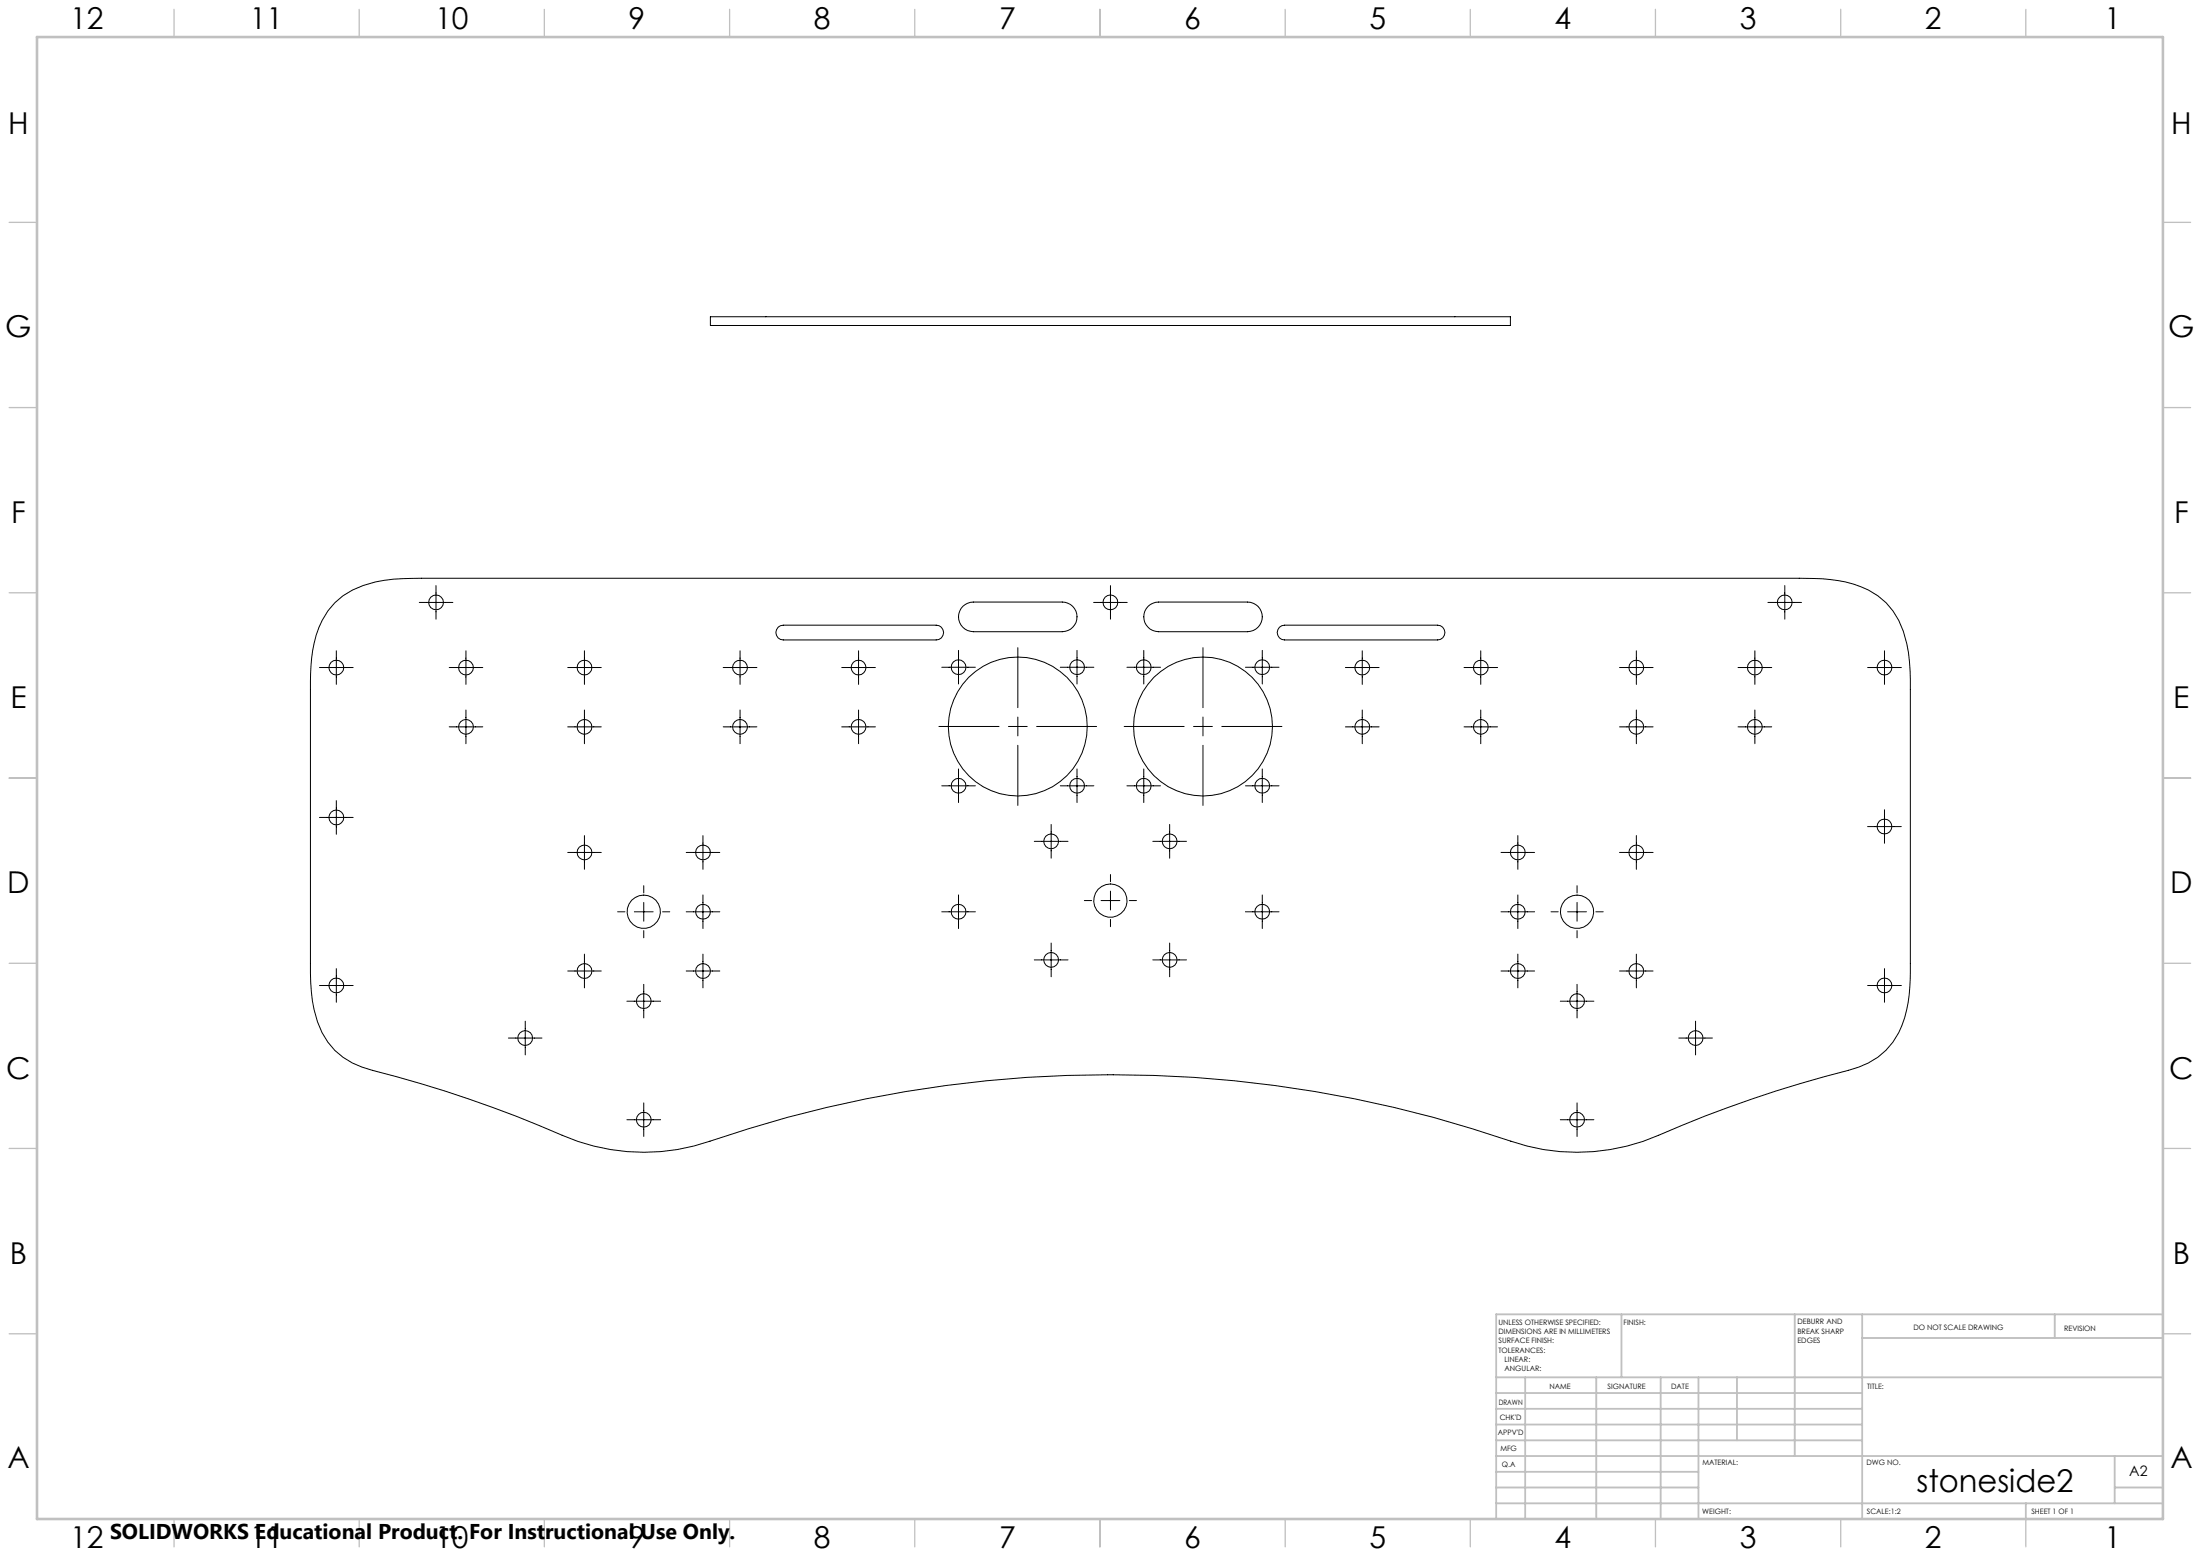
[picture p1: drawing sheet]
<svg xmlns="http://www.w3.org/2000/svg" width="594mm" height="420mm" viewBox="0 0 594 420" stroke-linecap="round" stroke-linejoin="round" font-family="sans-serif">
<g fill="none" stroke="#000" stroke-width=".27">
<path d="M191.8 85.5h216v2.4h-216zM117.7 158.1v9M299.8 158.1v9M481.9 158.1v9M90.4 162.7a25.6 25.6 0 0 1 15.8-6.4l7.6-.2h372a44.2 44.2 0 0 1 16.7 2.3 19.2 19.2 0 0 1 12.3 15.3 52.8 52.8 0 0 1 1 12.4v74a43.3 43.3 0 0 1-2.3 16.7 19.3 19.3 0 0 1-14.4 12.1 332.7 332.7 0 0 0-51.3 17.5 54.9 54.9 0 0 1-39.9 1.6 335 335 0 0 0-216.2 0 55 55 0 0 1-39.9-1.6 332.7 332.7 0 0 0-51.3-17.5 19.7 19.7 0 0 1-15.7-16.4 52.8 52.8 0 0 1-1-12.4v-74a43.6 43.6 0 0 1 2.3-16.7l2.4-4.5zM90.8 175.7v9M113.2 162.6h9.1M125.8 175.7v9M157.8 175.7v9M199.8 175.7v9M210.1 169.3l.6-.4 .8-.1h41.3a1.99 1.99 0 0 1 2 1.9 1.99 1.99 0 0 1-2 2h-41.3a2.01 2.01 0 0 1-1.8-1.2 2.01 2.01 0 0 1 .4-2.2zM231.8 175.7v9"/>
<path d="M258.8 175.6v9M260 163.7a4.2 4.2 0 0 1 2.8-1.2h24a4 4 0 0 1 4 4 4 4 0 0 1-4 4h-24a4 4 0 0 1-3.7-2.5 4 4 0 0 1 .9-4.3zM274.8 174.8v16.2M290.8 175.6v9M295.3 162.6h9M308.8 175.6v9M310 163.7a4.2 4.2 0 0 1 2.8-1.2h24a4 4 0 0 1 4 4 4 4 0 0 1-4 4h-24a4 4 0 0 1-3.7-2.5 4 4 0 0 1 .9-4.3zM324.8 174.8v16.2M340.8 175.6v9M345.4 169.3l.7-.4 .8-.1h41.2a1.99 1.99 0 0 1 2 1.9 1.99 1.99 0 0 1-2 2h-41.2a2.01 2.01 0 0 1-1.9-1.2 2.01 2.01 0 0 1 .4-2.2zM367.8 175.7v9M399.8 175.7v9"/>
<path d="M441.8 175.7v9M473.8 175.7v9M477.3 162.6h9.1M508.8 175.7v9M86.3 180.2h9.1M121.3 180.2h9.1M121.3 196.2h9.1M125.8 191.6v9.1M153.3 180.2h9M153.3 196.2h9M157.8 191.6v9.1M195.3 180.2h9.1"/>
<path d="M195.3 196.2h9.1M199.8 191.6v9.1M227.3 180.2h9.1M227.3 196.2h9.1M231.8 191.6v9.1M253.5 196.1h16.2M254.3 180.1h9M272.3 196.1h5.1M274.8 193.6v5M279.9 196.1h16.2M286.3 180.1h9M303.5 196.1h16.2"/>
<path d="M304.3 180.1h9M322.3 196.1h5M324.8 193.6v5M329.9 196.1h16.2M336.3 180.1h9M363.3 180.2h9.1M363.3 196.2h9.1M367.8 191.6v9.1M395.3 180.2h9.1M395.3 196.2h9.1M399.8 191.6v9.1M437.3 180.2h9"/>
<path d="M437.3 196.2h9M441.8 191.6v9.1M469.3 180.2h9.1M469.3 196.2h9.1M473.8 191.6v9.1M504.3 180.2h9.1M90.8 216.1v9.1M254.3 212.1h9M258.8 207.6v9M274.8 201.2v16.2M286.3 212.1h9M290.8 207.6v9"/>
<path d="M304.3 212.1h9M308.8 207.6v9M324.8 201.2v16.2M336.3 212.1h9M340.8 207.6v9M508.8 218.6v9M86.3 220.6h9.1M153.3 230.1h9M157.8 225.5v9.2M173.8 239.1v1.9M185.3 230.1h9M189.8 225.5v9.2"/>
<path d="M279.3 227.1h9.1M283.8 222.5v9.2M299.8 236.1v1.9M311.3 227.1h9.1M315.8 222.5v9.2M405.3 230.1h9M409.8 225.5v9.2M425.8 239.1v1.9M437.3 230.1h9M441.8 225.5v9.2M504.3 223.1h9.1M157.8 257.5v9.1"/>
<path d="M166.8 246.1h1.9M171.3 246.1h5.1M173.8 243.6v5.1M173.8 251.2v1.9M178.9 246.1h1.9M185.3 246.1h9M189.8 241.6v9M189.8 257.5v9.1M254.3 246.1h9M258.8 241.6v9M279.3 259.1h9.1M283.8 254.5v9.1"/>
<path d="M292.8 243.1h1.9M297.3 243.1h5.1M299.8 240.5v5.1M299.8 248.2v1.9M304.9 243.1h1.9M311.3 259.1h9.1M315.8 254.5v9.1M336.3 246.1h9M340.8 241.6v9M405.3 246.1h9M409.8 241.6v9M409.8 257.5v9.1"/>
<path d="M418.8 246.1h1.9M423.3 246.1h5M425.8 243.6v5.1M425.8 251.2v1.9M430.9 246.1h2M441.8 257.5v9.1M86.3 266h9.1M90.8 261.5v9M141.8 275.6v9.1M153.3 262.1h9M169.3 270.2h9.1M173.8 265.7v9.1"/>
<path d="M185.3 262.1h9M405.3 262.1h9M421.3 270.2h9.1M425.8 265.7v9.1M437.3 262.1h9M457.8 275.6v9.1M504.3 266h9.1M508.8 261.5v9M137.3 280.2h9M173.8 297.7v9.1M425.8 297.7v9.1M453.3 280.2h9.1"/>
<path d="M169.3 302.2h9.1M421.3 302.2h9.1"/>
<circle cx="117.7" cy="162.6" r="2.01"/>
<circle cx="299.8" cy="162.6" r="2.01"/>
<circle cx="481.9" cy="162.6" r="2"/>
<circle cx="90.8" cy="180.2" r="2"/>
<circle cx="125.8" cy="196.2" r="2.01"/>
<circle cx="125.8" cy="180.2" r="2"/>
<circle cx="157.8" cy="196.2" r="2.01"/>
<circle cx="157.8" cy="180.2" r="2"/>
<circle cx="199.8" cy="196.2" r="2"/>
<circle cx="199.8" cy="180.2" r="1.99"/>
<circle cx="231.8" cy="196.2" r="2"/>
<circle cx="231.8" cy="180.2" r="1.99"/>
<circle cx="258.8" cy="180.1" r="2.01"/>
<circle cx="274.8" cy="196.1" r="18.7"/>
<circle cx="290.8" cy="180.1" r="2.01"/>
<circle cx="308.8" cy="180.1" r="2"/>
<circle cx="324.8" cy="196.1" r="18.7"/>
<circle cx="340.8" cy="180.1" r="2"/>
<circle cx="367.8" cy="196.2" r="2.01"/>
<circle cx="367.8" cy="180.2" r="2"/>
<circle cx="399.8" cy="196.2" r="2.01"/>
<circle cx="399.8" cy="180.2" r="2"/>
<circle cx="441.8" cy="196.2" r="2"/>
<circle cx="441.8" cy="180.2" r="1.99"/>
<circle cx="473.8" cy="196.2" r="2"/>
<circle cx="473.8" cy="180.2" r="1.99"/>
<circle cx="508.8" cy="180.2" r="1.99"/>
<circle cx="258.8" cy="212.1" r="2.01"/>
<circle cx="290.8" cy="212.1" r="2.01"/>
<circle cx="308.8" cy="212.1" r="2"/>
<circle cx="340.8" cy="212.1" r="2"/>
<circle cx="90.8" cy="220.6" r="2.01"/>
<circle cx="157.8" cy="230.1" r="2.01"/>
<circle cx="189.8" cy="230.1" r="2.01"/>
<circle cx="283.8" cy="227.1" r="2"/>
<circle cx="315.8" cy="227.1" r="2"/>
<circle cx="409.8" cy="230.1" r="2"/>
<circle cx="441.8" cy="230.1" r="2"/>
<circle cx="508.8" cy="223.1" r="2"/>
<circle cx="173.8" cy="246.1" r="4.5"/>
<circle cx="189.8" cy="246.1" r="2.01"/>
<circle cx="258.8" cy="246.1" r="2.01"/>
<circle cx="283.8" cy="259.1" r="2"/>
<circle cx="299.8" cy="243.1" r="4.5"/>
<circle cx="315.8" cy="259.1" r="2"/>
<circle cx="340.8" cy="246.1" r="2"/>
<circle cx="409.8" cy="246.1" r="2"/>
<circle cx="425.8" cy="246.1" r="4.5"/>
<circle cx="90.8" cy="266" r="2.01"/>
<circle cx="157.8" cy="262.1" r="2.01"/>
<circle cx="173.8" cy="270.2" r="2"/>
<circle cx="189.8" cy="262.1" r="2.01"/>
<circle cx="409.8" cy="262.1" r="2"/>
<circle cx="425.8" cy="270.2" r="2.01"/>
<circle cx="441.8" cy="262.1" r="2"/>
<circle cx="508.8" cy="266" r="2"/>
<circle cx="141.8" cy="280.2" r="2"/>
<circle cx="457.8" cy="280.2" r="2.01"/>
<circle cx="173.8" cy="302.2" r="2"/>
<circle cx="425.8" cy="302.2" r="2.01"/>
</g>
<g fill="none" stroke="#c0c0c0" stroke-width=".35">
<path d="M47 2.5v7.5M97 2.5v7.5M147 2.5v7.5M197 2.5v7.5M247 2.5v7.5M297 2.5v7.5M347 2.5v7.5M397 2.5v7.5M447 2.5v7.5M497 2.5v7.5M547 2.5v7.5M2.5 60h7.5"/>
<path d="M584 60h7.5M2.5 110h7.5M584 110h7.5M2.5 160h7.5M584 160h7.5M2.5 210h7.5M584 210h7.5M2.5 260h7.5M584 260h7.5M2.5 310h7.5M584 310h7.5M2.5 360h7.5"/>
<path d="M584 360h7.5M47 410v7.5M97 410v7.5M147 410v7.5M197 410v7.5M247 410v7.5M297 410v7.5M347 410v7.5M397 410v7.5M447 410v7.5M497 410v7.5M547 410v7.5"/>
</g>
<g fill="none" stroke="#c0c0c0" stroke-width=".5">
<path d="M437.8 354.8v17M484.6 354.8v38.2M502.8 354.8v55.2M554.8 354.8v6.4M584 354.8h-180v55.2M404 371.8h180M404 376h98.8M411.8 371.8v38.2M431 371.8v38.2M448.4 371.8v38.2M458.6 371.8v38.2M469 371.8v17"/>
<path d="M502.8 361.2h81.2M404 388.8h98.8M404 384.5h98.8M404 380.3h98.8M404 397.3h54.6M404 393h180M571 393v12.8M404 405.8h180M404 401.5h54.6M547 405.8v4.2M571 401.5h13"/>
</g>
<path d="M10 10h574v400h-574z" fill="none" stroke="#c0c0c0" stroke-width=".7"/>
<text font-size="8.5" x="517.4" y="402.7">stoneside2</text>
<g font-size="8.1">
<text x="19" y="8">12</text>
<text x="67.5" y="8">11</text>
<text x="117.5" y="8">10</text>
<text x="169.7" y="8">9</text>
<text x="219.7" y="8">8</text>
<text x="269.7" y="8">7</text>
<text x="319.7" y="8">6</text>
<text x="369.7" y="8">5</text>
<text x="419.7" y="8">4</text>
<text x="469.7" y="8">3</text>
<text x="519.7" y="8">2</text>
<text x="568.2" y="8">1</text>
<text x="2.2" y="36.1">H</text>
<text x="586.2" y="36.1">H</text>
<text x="1.4" y="91.1">G</text>
<text x="585.4" y="91.1">G</text>
<text x="3" y="141.1">F</text>
<text x="587" y="141.1">F</text>
<text x="2.8" y="191.1">E</text>
<text x="586.8" y="191.1">E</text>
<text x="2" y="241.1">D</text>
<text x="586" y="241.1">D</text>
<text x="1.7" y="291.1">C</text>
<text x="585.7" y="291.1">C</text>
<text x="2.7" y="341.1">B</text>
<text x="586.7" y="341.1">B</text>
<text x="2" y="396.1">A</text>
<text x="586" y="396.1">A</text>
<text x="19" y="418">12</text>
<text x="67.5" y="418">11</text>
<text x="117.5" y="418">10</text>
<text x="169.7" y="418">9</text>
<text x="219.7" y="418">8</text>
<text x="269.7" y="418">7</text>
<text x="319.7" y="418">6</text>
<text x="369.7" y="418">5</text>
<text x="419.7" y="418">4</text>
<text x="469.7" y="418">3</text>
<text x="519.7" y="418">2</text>
<text x="568.2" y="418">1</text>
</g>
<text font-size="5.8" x="29.7" y="415.3">SOLIDWORKS Educational Product. For Instructional Use Only.</text>
<text font-size="3.9" x="574.9" y="398.5">A2</text>
<g font-size="2">
<text x="404.6" y="357.6">UNLESS OTHERWISE SPECIFIED:</text>
<text x="438.4" y="357.6">FINISH:</text>
<text x="485.3" y="357.5">DEBURR AND</text>
<text x="485.3" y="360">BREAK SHARP</text>
<text x="516.6" y="359">DO NOT SCALE DRAWING</text>
<text x="557.3" y="359.2">REVISION</text>
<text x="404.6" y="360.1">DIMENSIONS ARE IN MILLIMETERS</text>
<text x="404.6" y="362.6">SURFACE FINISH:</text>
<text x="404.6" y="365.1">TOLERANCES:</text>
<text x="485.3" y="362.5">EDGES</text>
<text x="406.2" y="367.6">LINEAR:</text>
<text x="406.2" y="370.1">ANGULAR:</text>
<text x="418.3" y="375">NAME</text>
<text x="434" y="374.9">SIGNATURE</text>
<text x="451.2" y="374.9">DATE</text>
<text x="504.1" y="374.9">TITLE:</text>
<text x="404.6" y="379.1">DRAWN</text>
<text x="404.9" y="383.3">CHK'D</text>
<text x="404.4" y="387.4">APPV'D</text>
<text x="405.1" y="391.8">MFG</text>
<text x="405.5" y="396">Q.A</text>
<text x="459.6" y="395.5">MATERIAL:</text>
<text x="504" y="395.5">DWG NO.</text>
<text x="459.6" y="408.5">WEIGHT:</text>
<text x="504.1" y="408.6">SCALE:1:2</text>
<text x="548.5" y="408.6">SHEET 1 OF 1</text>
</g>
</svg>
